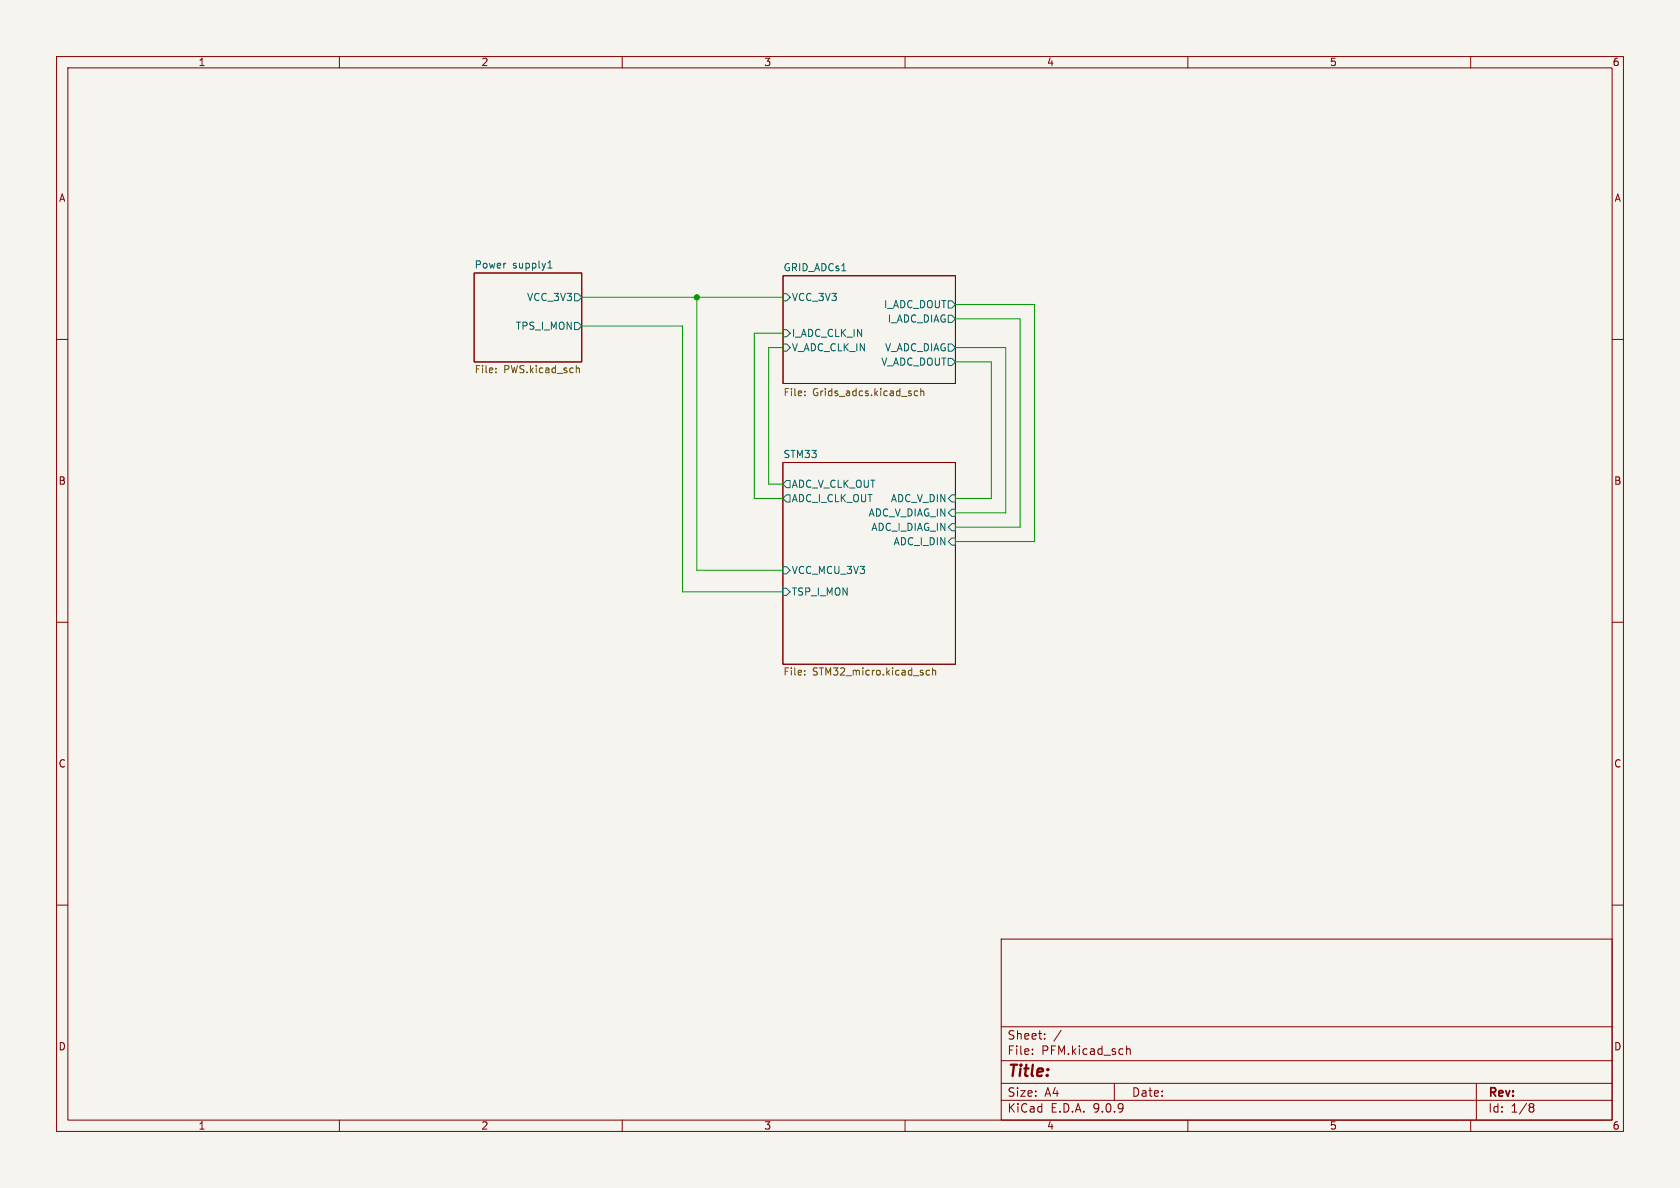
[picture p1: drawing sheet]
(kicad_sch
 (version 20250114)
 (generator "eeschema")
 (generator_version "9.0")
 (paper "A4")
 (lib_symbols)
 (junction
  (at 123.19 52.5526)
  (diameter 0)
  (color 0 0 0 0))
 (wire
  (pts (xy 168.91 95.7326) (xy 182.88 95.7326))
  (stroke (width 0) (type default)))
 (wire
  (pts (xy 123.19 52.5526) (xy 123.19 100.8126))
  (stroke (width 0) (type default)))
 (wire
  (pts (xy 120.65 57.6326) (xy 102.8446 57.6326))
  (stroke (width 0) (type default)))
 (wire
  (pts (xy 138.43 52.5526) (xy 123.19 52.5526))
  (stroke (width 0) (type default)))
 (wire
  (pts (xy 177.8 90.6526) (xy 168.91 90.6526))
  (stroke (width 0) (type default)))
 (wire
  (pts (xy 123.19 100.8126) (xy 138.4046 100.8126))
  (stroke (width 0) (type default)))
 (wire
  (pts (xy 168.91 93.1926) (xy 180.34 93.1926))
  (stroke (width 0) (type default)))
 (wire
  (pts (xy 177.8 61.4426) (xy 177.8 90.6526))
  (stroke (width 0) (type default)))
 (wire
  (pts (xy 168.91 61.4426) (xy 177.8 61.4426))
  (stroke (width 0) (type default)))
 (wire
  (pts (xy 168.91 63.9826) (xy 175.26 63.9826))
  (stroke (width 0) (type default)))
 (wire
  (pts (xy 138.4046 88.1126) (xy 133.35 88.1126))
  (stroke (width 0) (type default)))
 (wire
  (pts (xy 102.8446 52.5526) (xy 123.19 52.5526))
  (stroke (width 0) (type default)))
 (wire
  (pts (xy 135.89 61.4426) (xy 138.43 61.4426))
  (stroke (width 0) (type default)))
 (wire
  (pts (xy 182.88 95.7326) (xy 182.88 53.8226))
  (stroke (width 0) (type default)))
 (wire
  (pts (xy 182.88 53.8226) (xy 168.91 53.8226))
  (stroke (width 0) (type default)))
 (wire
  (pts (xy 180.34 93.1926) (xy 180.34 56.3626))
  (stroke (width 0) (type default)))
 (wire
  (pts (xy 175.26 63.9826) (xy 175.26 88.1126))
  (stroke (width 0) (type default)))
 (wire
  (pts (xy 138.4046 85.5726) (xy 135.89 85.5726))
  (stroke (width 0) (type default)))
 (wire
  (pts (xy 133.35 88.1126) (xy 133.35 58.9026))
  (stroke (width 0) (type default)))
 (wire
  (pts (xy 133.35 58.9026) (xy 138.43 58.9026))
  (stroke (width 0) (type default)))
 (wire
  (pts (xy 120.65 104.6226) (xy 120.65 57.6326))
  (stroke (width 0) (type default)))
 (wire
  (pts (xy 138.4046 104.6226) (xy 120.65 104.6226))
  (stroke (width 0) (type default)))
 (wire
  (pts (xy 175.26 88.1126) (xy 168.91 88.1126))
  (stroke (width 0) (type default)))
 (wire
  (pts (xy 135.89 85.5726) (xy 135.89 61.4426))
  (stroke (width 0) (type default)))
 (wire
  (pts (xy 180.34 56.3626) (xy 168.91 56.3626))
  (stroke (width 0) (type default)))
 (sheet
  (at 138.43 48.7426)
  (size 30.48 19.05)
  (exclude_from_sim no)
  (in_bom yes)
  (on_board yes)
  (dnp no)
  (fields_autoplaced yes)
  (stroke (width 0.1524) (type solid))
  (fill (color 0 0 0 0.0000))
  (property "Sheetname" "GRID_ADCs1" (at 138.43 48.031 0) (effects (font (size 1.27 1.27)) (justify left bottom)))
  (property "Sheetfile" "Grids_adcs.kicad_sch" (at 138.43 68.6312 0) (effects (font (size 1.27 1.27)) (justify left top)))
  (pin "I_ADC_CLK_IN" input (at 138.43 58.9026 180) (effects (font (size 1.27 1.27)) (justify left)))
  (pin "I_ADC_DIAG" output (at 168.91 56.3626 0) (effects (font (size 1.27 1.27)) (justify right)))
  (pin "I_ADC_DOUT" output (at 168.91 53.8226 0) (effects (font (size 1.27 1.27)) (justify right)))
  (pin "V_ADC_CLK_IN" input (at 138.43 61.4426 180) (effects (font (size 1.27 1.27)) (justify left)))
  (pin "V_ADC_DIAG" output (at 168.91 61.4426 0) (effects (font (size 1.27 1.27)) (justify right)))
  (pin "V_ADC_DOUT" output (at 168.91 63.9826 0) (effects (font (size 1.27 1.27)) (justify right)))
  (pin "VCC_3V3" input (at 138.43 52.5526 180) (effects (font (size 1.27 1.27)) (justify left))))
 (sheet
  (at 83.82 48.26)
  (size 19.0246 15.7226)
  (exclude_from_sim no)
  (in_bom yes)
  (on_board yes)
  (dnp no)
  (fields_autoplaced yes)
  (stroke (width 0.1524) (type solid))
  (fill (color 0 0 0 0.0000))
  (property "Sheetname" "Power supply1" (at 83.82 47.5484 0) (effects (font (size 1.27 1.27)) (justify left bottom)))
  (property "Sheetfile" "PWS.kicad_sch" (at 83.82 64.5672 0) (effects (font (size 1.27 1.27)) (justify left top)))
  (pin "TPS_I_MON" output (at 102.8446 57.6326 0) (effects (font (size 1.27 1.27)) (justify right)))
  (pin "VCC_3V3" output (at 102.8446 52.5526 0) (effects (font (size 1.27 1.27)) (justify right))))
 (sheet
  (at 138.4046 81.7626)
  (size 30.5054 35.6616)
  (exclude_from_sim no)
  (in_bom yes)
  (on_board yes)
  (dnp no)
  (fields_autoplaced yes)
  (stroke (width 0.1524) (type solid))
  (fill (color 0 0 0 0.0000))
  (property "Sheetname" "STM33" (at 138.4046 81.051 0) (effects (font (size 1.27 1.27)) (justify left bottom)))
  (property "Sheetfile" "STM32_micro.kicad_sch" (at 138.4046 118.0088 0) (effects (font (size 1.27 1.27)) (justify left top)))
  (pin "VCC_MCU_3V3" input (at 138.4046 100.8126 180) (effects (font (size 1.27 1.27)) (justify left)))
  (pin "ADC_I_CLK_OUT" output (at 138.4046 88.1126 180) (effects (font (size 1.27 1.27)) (justify left)))
  (pin "ADC_V_CLK_OUT" output (at 138.4046 85.5726 180) (effects (font (size 1.27 1.27)) (justify left)))
  (pin "ADC_I_DIN" input (at 168.91 95.7326 0) (effects (font (size 1.27 1.27)) (justify right)))
  (pin "ADC_V_DIN" input (at 168.91 88.1126 0) (effects (font (size 1.27 1.27)) (justify right)))
  (pin "ADC_I_DIAG_IN" input (at 168.91 93.1926 0) (effects (font (size 1.27 1.27)) (justify right)))
  (pin "ADC_V_DIAG_IN" input (at 168.91 90.6526 0) (effects (font (size 1.27 1.27)) (justify right)))
  (pin "TSP_I_MON" input (at 138.4046 104.6226 180) (effects (font (size 1.27 1.27)) (justify left))))
 (sheet_instances
  (path ""
   (page "1")))
 (embedded_fonts no))
